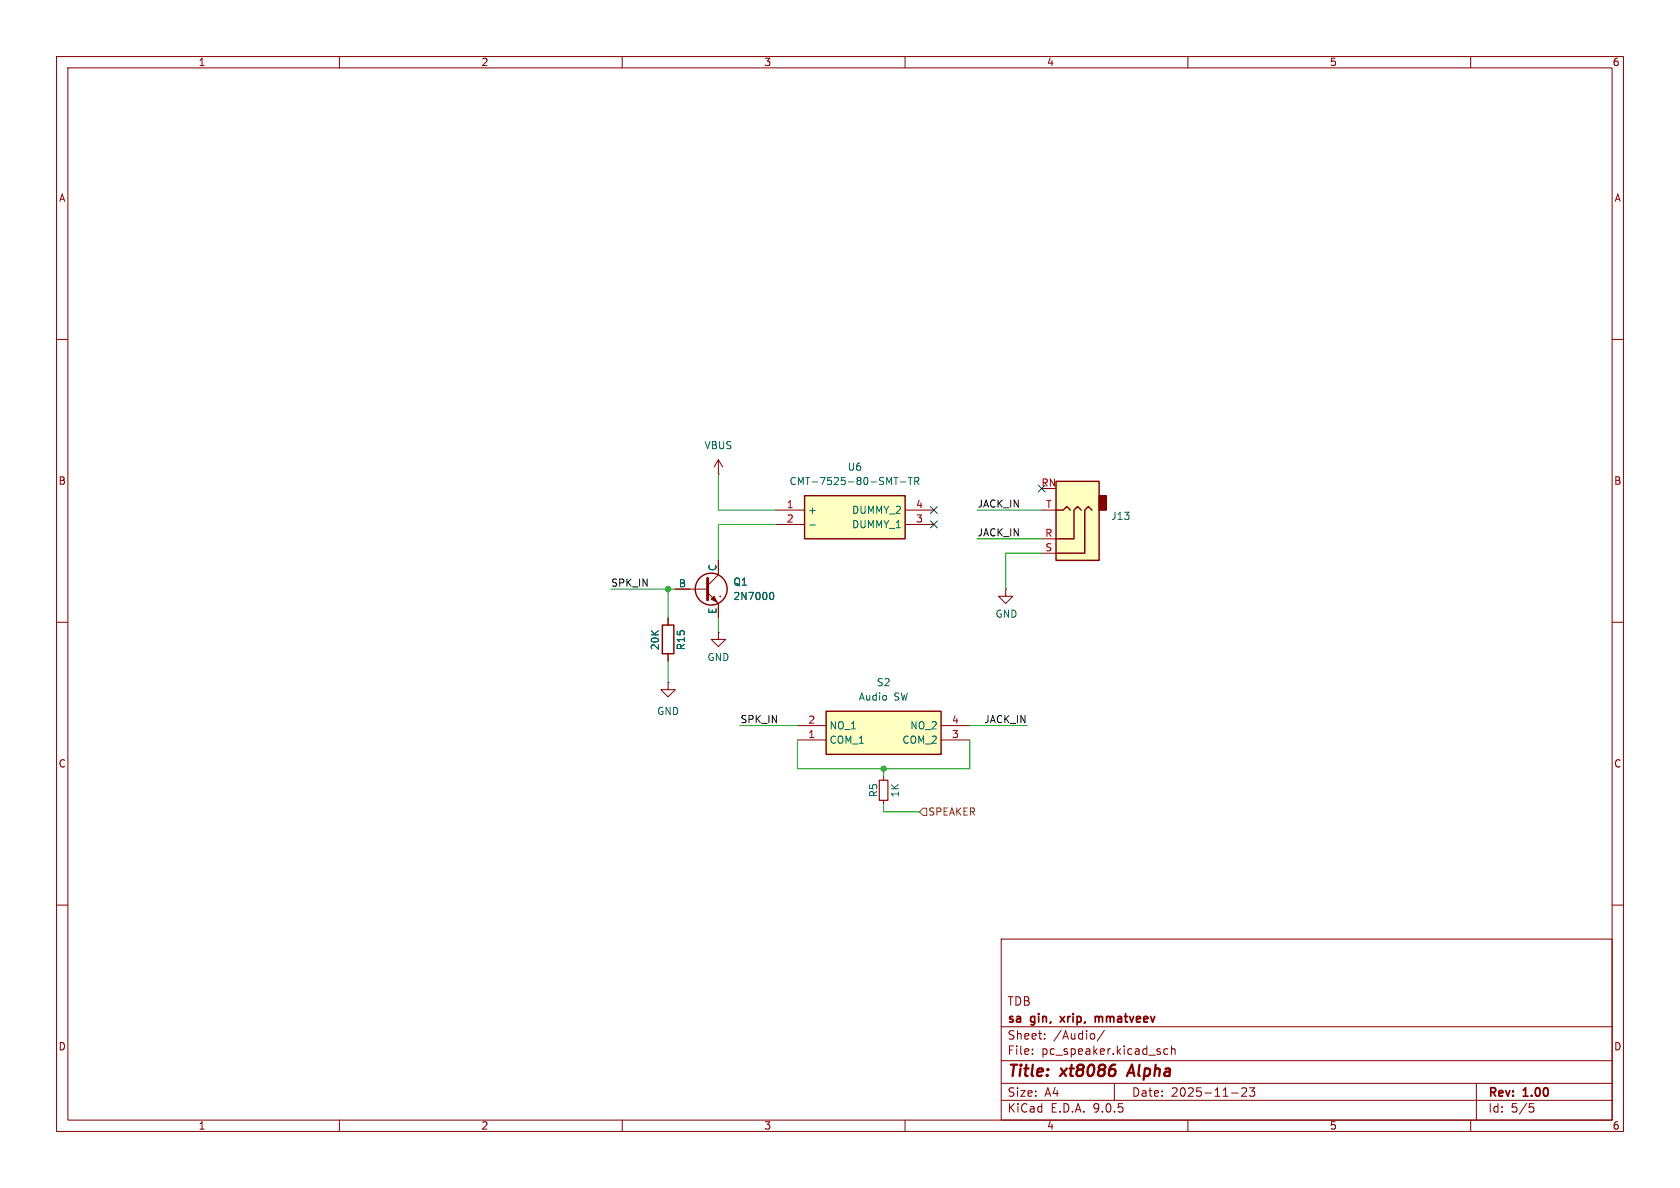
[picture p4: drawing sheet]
(kicad_sch
 (version 20250114)
 (generator "eeschema")
 (generator_version "9.0")
 (paper "A4")
 (title_block
  (title "${NAME} ${MODEL}")
  (date "${DATE}")
  (rev "${VERSION}")
  (company "sa gin, xrip, mmatveev")
  (comment 1 "TDB"))
 (lib_symbols
  (symbol "DS05-127-2-02BK-SMT-TR:DS05-127-2-02BK-SMT-TR" (exclude_from_sim no) (in_bom yes) (on_board yes)
   (property "Reference" "S" (at 26.67 7.62 0) (effects (font (size 1.27 1.27)) (justify left top)))
   (property "Value" "DS05-127-2-02BK-SMT-TR" (at 26.67 5.08 0) (effects (font (size 1.27 1.27)) (justify left top)))
   (property "Footprint" "DS05127202BKSMTTR" (at 26.67 -94.92 0) (effects (font (size 1.27 1.27)) (justify left top) (hide yes)))
   (property "Datasheet" "https://www.sameskydevices.com/product/resource/ds05-127-smt.pdf" (at 26.67 -194.92 0) (effects (font (size 1.27 1.27)) (justify left top) (hide yes)))
   (property "Description" "2 Position, Surface Mount, 1.27 mm Pitch, Flat Slide Actuator, Flat Bottom, SMT Pin, DIP Switch" (at 0 0 0) (effects (font (size 1.27 1.27)) (hide yes)))
   (property "Height" "2.6" (at 26.67 -394.92 0) (effects (font (size 1.27 1.27)) (justify left top) (hide yes)))
   (property "Mouser Part Number" "490-DS05127202BK-STR" (at 26.67 -494.92 0) (effects (font (size 1.27 1.27)) (justify left top) (hide yes)))
   (property "Mouser Price/Stock" "https://www.mouser.co.uk/ProductDetail/Same-Sky/DS05-127-2-02BK-SMT-TR?qs=wnTfsH77Xs6TIyf6yhikhg%3D%3D" (at 26.67 -594.92 0) (effects (font (size 1.27 1.27)) (justify left top) (hide yes)))
   (property "Manufacturer_Name" "Same Sky" (at 26.67 -694.92 0) (effects (font (size 1.27 1.27)) (justify left top) (hide yes)))
   (property "Manufacturer_Part_Number" "DS05-127-2-02BK-SMT-TR" (at 26.67 -794.92 0) (effects (font (size 1.27 1.27)) (justify left top) (hide yes)))
   (symbol "DS05-127-2-02BK-SMT-TR_1_1"
    (rectangle (start 5.08 2.54) (end 25.4 -5.08) (stroke (width 0.254) (type default)) (fill (type background)))
    (pin passive line (at 0 0 0) (length 5.08) (name "NO_1" (effects (font (size 1.27 1.27)))) (number "2" (effects (font (size 1.27 1.27)))))
    (pin passive line (at 0 -2.54 0) (length 5.08) (name "COM_1" (effects (font (size 1.27 1.27)))) (number "1" (effects (font (size 1.27 1.27)))))
    (pin passive line (at 30.48 0 180) (length 5.08) (name "NO_2" (effects (font (size 1.27 1.27)))) (number "4" (effects (font (size 1.27 1.27)))))
    (pin passive line (at 30.48 -2.54 180) (length 5.08) (name "COM_2" (effects (font (size 1.27 1.27)))) (number "3" (effects (font (size 1.27 1.27))))))
   (embedded_fonts no))
  (symbol "Device:R"
   (pin_numbers (hide yes))
   (pin_names
    (offset 0)) (exclude_from_sim no) (in_bom yes) (on_board yes)
   (property "Reference" "R" (at 2.032 0 90) (effects (font (size 1.27 1.27))))
   (property "Value" "R" (at 0 0 90) (effects (font (size 1.27 1.27))))
   (property "Footprint" "" (at -1.778 0 90) (effects (font (size 1.27 1.27)) (hide yes)))
   (property "Datasheet" "~" (at 0 0 0) (effects (font (size 1.27 1.27)) (hide yes)))
   (property "Description" "Resistor" (at 0 0 0) (effects (font (size 1.27 1.27)) (hide yes)))
   (symbol "R_0_1"
    (rectangle (start -1.016 -2.54) (end 1.016 2.54) (stroke (width 0.254) (type default)) (fill (type none))))
   (symbol "R_1_1"
    (pin passive line (at 0 3.81 270) (length 1.27) (name "~" (effects (font (size 1.27 1.27)))) (number "1" (effects (font (size 1.27 1.27)))))
    (pin passive line (at 0 -3.81 90) (length 1.27) (name "~" (effects (font (size 1.27 1.27)))) (number "2" (effects (font (size 1.27 1.27))))))
   (embedded_fonts no))
  (symbol "Device:R_Small"
   (pin_numbers (hide yes))
   (pin_names
    (offset 0.254) (hide yes)) (exclude_from_sim no) (in_bom yes) (on_board yes)
   (property "Reference" "R" (at 0 0 90) (effects (font (size 1.016 1.016))))
   (property "Value" "R_Small" (at 1.778 0 90) (effects (font (size 1.27 1.27))))
   (property "Footprint" "" (at 0 0 0) (effects (font (size 1.27 1.27)) (hide yes)))
   (property "Datasheet" "~" (at 0 0 0) (effects (font (size 1.27 1.27)) (hide yes)))
   (property "Description" "Resistor, small symbol" (at 0 0 0) (effects (font (size 1.27 1.27)) (hide yes)))
   (symbol "R_Small_0_1"
    (rectangle (start -0.762 1.778) (end 0.762 -1.778) (stroke (width 0.2032) (type default)) (fill (type none))))
   (symbol "R_Small_1_1"
    (pin passive line (at 0 2.54 270) (length 0.762) (name "~" (effects (font (size 1.27 1.27)))) (number "1" (effects (font (size 1.27 1.27)))))
    (pin passive line (at 0 -2.54 90) (length 0.762) (name "~" (effects (font (size 1.27 1.27)))) (number "2" (effects (font (size 1.27 1.27))))))
   (embedded_fonts no))
  (symbol "FRANK:AudioJack_3.5mm" (exclude_from_sim no) (in_bom yes) (on_board yes)
   (property "Reference" "AJ2" (at -7.1119 -4.0097 0) (effects (font (size 1.27 1.27)) (justify right)))
   (property "Value" "Audio Out" (at 2.54 -11.43 0) (effects (font (size 1.27 1.27)) (justify right) (hide yes)))
   (property "Footprint" "LIBS:Jack_3.5mm" (at 0 0 0) (effects (font (size 1.27 1.27)) (hide yes)))
   (property "Datasheet" "~" (at 0 0 0) (effects (font (size 1.27 1.27)) (hide yes)))
   (property "Description" "" (at 0 0 0) (effects (font (size 1.27 1.27)) (hide yes)))
   (symbol "AudioJack_3.5mm_0_1"
    (rectangle (start -5.08 -5.08) (end -6.35 -7.62) (stroke (width 0.254) (type default)) (fill (type outline)))
    (polyline (pts (xy -1.905 -5.08) (xy -1.27 -5.715) (xy -0.635 -5.08) (xy -0.635 0) (xy 2.54 0)) (stroke (width 0.254) (type default)) (fill (type none)))
    (polyline (pts (xy 0 -5.08) (xy 0.635 -5.715) (xy 1.27 -5.08) (xy 2.54 -5.08)) (stroke (width 0.254) (type default)) (fill (type none)))
    (rectangle (start 2.54 3.81) (end -5.08 -10.16) (stroke (width 0.254) (type default)) (fill (type background)))
    (polyline (pts (xy 2.54 2.54) (xy -2.54 2.54) (xy -2.54 -5.08) (xy -3.175 -5.715) (xy -3.81 -5.08)) (stroke (width 0.254) (type default)) (fill (type none))))
   (symbol "AudioJack_3.5mm_1_1"
    (pin passive line (at 5.08 2.54 180) (length 2.54) (name "~" (effects (font (size 1.27 1.27)))) (number "S" (effects (font (size 1.27 1.27)))))
    (pin passive line (at 5.08 0 180) (length 2.54) (name "~" (effects (font (size 1.27 1.27)))) (number "R" (effects (font (size 1.27 1.27)))))
    (pin passive line (at 5.08 -5.08 180) (length 2.54) (name "~" (effects (font (size 1.27 1.27)))) (number "T" (effects (font (size 1.27 1.27)))))
    (pin passive line (at 5.08 -8.89 180) (length 2.54) (name "~" (effects (font (size 1.27 1.27)))) (number "RN" (effects (font (size 1.27 1.27))))))
   (embedded_fonts no))
  (symbol "Protea:CMT-7525-80-SMT-TR" (exclude_from_sim no) (in_bom yes) (on_board yes)
   (property "Reference" "LS" (at 24.13 7.62 0) (effects (font (size 1.27 1.27)) (justify left top)))
   (property "Value" "CMT-7525-80-SMT-TR" (at 24.13 5.08 0) (effects (font (size 1.27 1.27)) (justify left top)))
   (property "Footprint" "CMT752580SMTTR" (at 24.13 -94.92 0) (effects (font (size 1.27 1.27)) (justify left top) (hide yes)))
   (property "Datasheet" "https://www.sameskydevices.com/product/resource/cmt-7525-80-smt-tr.pdf" (at 24.13 -194.92 0) (effects (font (size 1.27 1.27)) (justify left top) (hide yes)))
   (property "Description" "7.5 mm, 3.6 Vo-p, 80 dB, Surface Mount (SMT), Magnetic Audio Transducer Buzzer" (at 0 0 0) (effects (font (size 1.27 1.27)) (hide yes)))
   (property "Height" "2.7" (at 24.13 -394.92 0) (effects (font (size 1.27 1.27)) (justify left top) (hide yes)))
   (property "Mouser Part Number" "490-CMT-7525-80SMTTR" (at 24.13 -494.92 0) (effects (font (size 1.27 1.27)) (justify left top) (hide yes)))
   (property "Mouser Price/Stock" "https://www.mouser.co.uk/ProductDetail/Same-Sky/CMT-7525-80-SMT-TR?qs=P1JMDcb91o5izP7Xira9ww%3D%3D" (at 24.13 -594.92 0) (effects (font (size 1.27 1.27)) (justify left top) (hide yes)))
   (property "Manufacturer_Name" "Same Sky" (at 24.13 -694.92 0) (effects (font (size 1.27 1.27)) (justify left top) (hide yes)))
   (property "Manufacturer_Part_Number" "CMT-7525-80-SMT-TR" (at 24.13 -794.92 0) (effects (font (size 1.27 1.27)) (justify left top) (hide yes)))
   (symbol "CMT-7525-80-SMT-TR_1_1"
    (rectangle (start 5.08 2.54) (end 22.86 -5.08) (stroke (width 0.254) (type default)) (fill (type background)))
    (pin passive line (at 0 0 0) (length 5.08) (name "+" (effects (font (size 1.27 1.27)))) (number "1" (effects (font (size 1.27 1.27)))))
    (pin passive line (at 0 -2.54 0) (length 5.08) (name "-" (effects (font (size 1.27 1.27)))) (number "2" (effects (font (size 1.27 1.27)))))
    (pin passive line (at 27.94 0 180) (length 5.08) (name "DUMMY_2" (effects (font (size 1.27 1.27)))) (number "4" (effects (font (size 1.27 1.27)))))
    (pin passive line (at 27.94 -2.54 180) (length 5.08) (name "DUMMY_1" (effects (font (size 1.27 1.27)))) (number "3" (effects (font (size 1.27 1.27))))))
   (embedded_fonts no))
  (symbol "Simulation_SPICE:NPN"
   (pin_numbers (hide yes))
   (pin_names
    (offset 0)) (exclude_from_sim no) (in_bom yes) (on_board yes)
   (property "Reference" "Q" (at -2.54 7.62 0) (effects (font (size 1.27 1.27))))
   (property "Value" "NPN" (at -2.54 5.08 0) (effects (font (size 1.27 1.27))))
   (property "Footprint" "" (at 63.5 0 0) (effects (font (size 1.27 1.27)) (hide yes)))
   (property "Datasheet" "https://ngspice.sourceforge.io/docs/ngspice-html-manual/manual.xhtml#cha_BJTs" (at 63.5 0 0) (effects (font (size 1.27 1.27)) (hide yes)))
   (property "Description" "Bipolar transistor symbol for simulation only, substrate tied to the emitter" (at 0 0 0) (effects (font (size 1.27 1.27)) (hide yes)))
   (property "Sim.Device" "NPN" (at 0 0 0) (effects (font (size 1.27 1.27)) (hide yes)))
   (property "Sim.Type" "GUMMELPOON" (at 0 0 0) (effects (font (size 1.27 1.27)) (hide yes)))
   (property "Sim.Pins" "1=C 2=B 3=E" (at 0 0 0) (effects (font (size 1.27 1.27)) (hide yes)))
   (symbol "NPN_0_1"
    (polyline (pts (xy -2.54 0) (xy 0.635 0)) (stroke (width 0.1524) (type default)) (fill (type none)))
    (polyline (pts (xy 0.635 1.905) (xy 0.635 -1.905) (xy 0.635 -1.905)) (stroke (width 0.508) (type default)) (fill (type none)))
    (polyline (pts (xy 0.635 0.635) (xy 2.54 2.54)) (stroke (width 0) (type default)) (fill (type none)))
    (polyline (pts (xy 0.635 -0.635) (xy 2.54 -2.54) (xy 2.54 -2.54)) (stroke (width 0) (type default)) (fill (type none)))
    (circle (center 1.27 0) (radius 2.8194) (stroke (width 0.254) (type default)) (fill (type none)))
    (polyline (pts (xy 1.27 -1.778) (xy 1.778 -1.27) (xy 2.286 -2.286) (xy 1.27 -1.778) (xy 1.27 -1.778)) (stroke (width 0) (type default)) (fill (type outline)))
    (polyline (pts (xy 2.794 -1.27) (xy 2.794 -1.27)) (stroke (width 0.1524) (type default)) (fill (type none)))
    (polyline (pts (xy 2.794 -1.27) (xy 2.794 -1.27)) (stroke (width 0.1524) (type default)) (fill (type none))))
   (symbol "NPN_1_1"
    (pin input line (at -5.08 0 0) (length 2.54) (name "B" (effects (font (size 1.27 1.27)))) (number "2" (effects (font (size 1.27 1.27)))))
    (pin open_collector line (at 2.54 5.08 270) (length 2.54) (name "C" (effects (font (size 1.27 1.27)))) (number "1" (effects (font (size 1.27 1.27)))))
    (pin open_emitter line (at 2.54 -5.08 90) (length 2.54) (name "E" (effects (font (size 1.27 1.27)))) (number "3" (effects (font (size 1.27 1.27))))))
   (embedded_fonts no))
  (symbol "power:GND"
   (power)
   (pin_numbers (hide yes))
   (pin_names
    (offset 0) (hide yes)) (exclude_from_sim no) (in_bom yes) (on_board yes)
   (property "Reference" "#PWR" (at 0 -6.35 0) (effects (font (size 1.27 1.27)) (hide yes)))
   (property "Value" "GND" (at 0 -3.81 0) (effects (font (size 1.27 1.27))))
   (property "Footprint" "" (at 0 0 0) (effects (font (size 1.27 1.27)) (hide yes)))
   (property "Datasheet" "" (at 0 0 0) (effects (font (size 1.27 1.27)) (hide yes)))
   (property "Description" "Power symbol creates a global label with name \"GND\" , ground" (at 0 0 0) (effects (font (size 1.27 1.27)) (hide yes)))
   (symbol "GND_0_1"
    (polyline (pts (xy 0 0) (xy 0 -1.27) (xy 1.27 -1.27) (xy 0 -2.54) (xy -1.27 -1.27) (xy 0 -1.27)) (stroke (width 0) (type default)) (fill (type none))))
   (symbol "GND_1_1"
    (pin power_in line (at 0 0 270) (length 0) (name "~" (effects (font (size 1.27 1.27)))) (number "1" (effects (font (size 1.27 1.27))))))
   (embedded_fonts no))
  (symbol "power:VBUS"
   (power)
   (pin_numbers (hide yes))
   (pin_names
    (offset 0) (hide yes)) (exclude_from_sim no) (in_bom yes) (on_board yes)
   (property "Reference" "#PWR" (at 0 -3.81 0) (effects (font (size 1.27 1.27)) (hide yes)))
   (property "Value" "VBUS" (at 0 3.556 0) (effects (font (size 1.27 1.27))))
   (property "Footprint" "" (at 0 0 0) (effects (font (size 1.27 1.27)) (hide yes)))
   (property "Datasheet" "" (at 0 0 0) (effects (font (size 1.27 1.27)) (hide yes)))
   (property "Description" "Power symbol creates a global label with name \"VBUS\"" (at 0 0 0) (effects (font (size 1.27 1.27)) (hide yes)))
   (symbol "VBUS_0_1"
    (polyline (pts (xy -0.762 1.27) (xy 0 2.54)) (stroke (width 0) (type default)) (fill (type none)))
    (polyline (pts (xy 0 2.54) (xy 0.762 1.27)) (stroke (width 0) (type default)) (fill (type none)))
    (polyline (pts (xy 0 0) (xy 0 2.54)) (stroke (width 0) (type default)) (fill (type none))))
   (symbol "VBUS_1_1"
    (pin power_in line (at 0 0 90) (length 0) (name "~" (effects (font (size 1.27 1.27)))) (number "1" (effects (font (size 1.27 1.27))))))
   (embedded_fonts no)))
 (junction
  (at 118.11 104.14)
  (diameter 0)
  (color 0 0 0 0))
 (junction
  (at 156.21 135.89)
  (diameter 0)
  (color 0 0 0 0))
 (no_connect
  (at 165.1 92.71))
 (no_connect
  (at 184.15 86.36))
 (no_connect
  (at 165.1 90.17))
 (wire
  (pts (xy 118.11 104.14) (xy 119.38 104.14))
  (stroke (width 0) (type default)))
 (wire
  (pts (xy 107.95 104.14) (xy 118.11 104.14))
  (stroke (width 0) (type default)))
 (wire
  (pts (xy 171.45 135.89) (xy 171.45 130.81))
  (stroke (width 0) (type default)))
 (wire
  (pts (xy 156.21 135.89) (xy 171.45 135.89))
  (stroke (width 0) (type default)))
 (wire
  (pts (xy 177.8 97.79) (xy 177.8 104.14))
  (stroke (width 0) (type default)))
 (wire
  (pts (xy 137.16 90.17) (xy 127 90.17))
  (stroke (width 0) (type default)))
 (wire
  (pts (xy 156.21 143.51) (xy 156.21 142.24))
  (stroke (width 0) (type default)))
 (wire
  (pts (xy 127 92.71) (xy 137.16 92.71))
  (stroke (width 0) (type default)))
 (wire
  (pts (xy 156.21 137.16) (xy 156.21 135.89))
  (stroke (width 0) (type default)))
 (wire
  (pts (xy 127 83.82) (xy 127 90.17))
  (stroke (width 0) (type default)))
 (wire
  (pts (xy 172.72 90.17) (xy 184.15 90.17))
  (stroke (width 0) (type default)))
 (wire
  (pts (xy 127 92.71) (xy 127 99.06))
  (stroke (width 0) (type default)))
 (wire
  (pts (xy 156.21 135.89) (xy 140.97 135.89))
  (stroke (width 0) (type default)))
 (wire
  (pts (xy 181.61 128.27) (xy 171.45 128.27))
  (stroke (width 0) (type default)))
 (wire
  (pts (xy 140.97 135.89) (xy 140.97 130.81))
  (stroke (width 0) (type default)))
 (wire
  (pts (xy 162.56 143.51) (xy 156.21 143.51))
  (stroke (width 0) (type default)))
 (wire
  (pts (xy 172.72 95.25) (xy 184.15 95.25))
  (stroke (width 0) (type default)))
 (wire
  (pts (xy 118.11 104.14) (xy 118.11 109.22))
  (stroke (width 0) (type default)))
 (wire
  (pts (xy 118.11 120.65) (xy 118.11 116.84))
  (stroke (width 0) (type default)))
 (wire
  (pts (xy 127 109.22) (xy 127 111.76))
  (stroke (width 0) (type default)))
 (wire
  (pts (xy 184.15 97.79) (xy 177.8 97.79))
  (stroke (width 0) (type default)))
 (wire
  (pts (xy 130.81 128.27) (xy 140.97 128.27))
  (stroke (width 0) (type default)))
 (label "JACK_IN"
  (at 172.72 95.25 0)
  (effects (font (size 1.27 1.27)) (justify left bottom)))
 (label "JACK_IN"
  (at 172.72 90.17 0)
  (effects (font (size 1.27 1.27)) (justify left bottom)))
 (label "SPK_IN"
  (at 107.95 104.14 0)
  (effects (font (size 1.27 1.27)) (justify left bottom)))
 (label "JACK_IN"
  (at 181.61 128.27 180)
  (effects (font (size 1.27 1.27)) (justify right bottom)))
 (label "SPK_IN"
  (at 130.81 128.27 0)
  (effects (font (size 1.27 1.27)) (justify left bottom)))
 (hierarchical_label "SPEAKER"
  (shape input)
  (at 162.56 143.51 0)
  (effects (font (size 1.27 1.27)) (justify left)))
 (symbol
  (lib_id "Device:R")
  (at 118.11 113.03 0)
  (unit 1)
  (exclude_from_sim no)
  (in_bom yes)
  (on_board yes)
  (dnp no)
  (property "Reference" "R15" (at 120.396 115.062 90) (effects (font (size 1.27 1.27)) (justify left)))
  (property "Value" "20K" (at 115.824 115.062 90) (effects (font (size 1.27 1.27)) (justify left)))
  (property "Footprint" "FRANK:R_0805_2012Metric" (at 116.332 113.03 90) (effects (font (size 1.27 1.27)) (hide yes)))
  (property "Datasheet" "~" (at 118.11 113.03 0) (effects (font (size 1.27 1.27)) (hide yes)))
  (property "Description" "Resistor" (at 118.11 113.03 0) (effects (font (size 1.27 1.27)) (hide yes)))
  (property "AliExpress" "https://www.aliexpress.com/item/1005005945735199.html" (at 118.11 113.03 0) (effects (font (size 1.27 1.27)) (hide yes)))
  (property "Sim.Device" "" (at 118.11 113.03 0) (effects (font (size 1.27 1.27))))
  (property "LCSC" "" (at 118.11 113.03 0) (effects (font (size 1.27 1.27)) (hide yes)))
  (property "Availability" "" (at 118.11 113.03 0) (effects (font (size 1.27 1.27))))
  (property "Check_prices" "" (at 118.11 113.03 0) (effects (font (size 1.27 1.27))))
  (property "Description_1" "" (at 118.11 113.03 0) (effects (font (size 1.27 1.27))))
  (property "MF" "" (at 118.11 113.03 0) (effects (font (size 1.27 1.27))))
  (property "MP" "" (at 118.11 113.03 0) (effects (font (size 1.27 1.27))))
  (property "Package" "" (at 118.11 113.03 0) (effects (font (size 1.27 1.27))))
  (property "Price" "" (at 118.11 113.03 0) (effects (font (size 1.27 1.27))))
  (property "SnapEDA_Link" "" (at 118.11 113.03 0) (effects (font (size 1.27 1.27))))
  (property "Attrition Qty" "" (at 118.11 113.03 0) (effects (font (size 1.27 1.27)) (hide yes)))
  (property "Category" "" (at 118.11 113.03 0) (effects (font (size 1.27 1.27)) (hide yes)))
  (property "Class" "" (at 118.11 113.03 0) (effects (font (size 1.27 1.27)) (hide yes)))
  (property "Crystal Type" "" (at 118.11 113.03 0) (effects (font (size 1.27 1.27)) (hide yes)))
  (property "Frequency" "" (at 118.11 113.03 0) (effects (font (size 1.27 1.27)) (hide yes)))
  (property "Frequency Stability" "" (at 118.11 113.03 0) (effects (font (size 1.27 1.27)) (hide yes)))
  (property "Frequency Tolerance" "" (at 118.11 113.03 0) (effects (font (size 1.27 1.27)) (hide yes)))
  (property "Load Capacitance" "" (at 118.11 113.03 0) (effects (font (size 1.27 1.27)) (hide yes)))
  (property "Manufacturer" "" (at 118.11 113.03 0) (effects (font (size 1.27 1.27)) (hide yes)))
  (property "Minimum Qty" "" (at 118.11 113.03 0) (effects (font (size 1.27 1.27)) (hide yes)))
  (property "Normal Temperature Frequency Tolerance" "" (at 118.11 113.03 0) (effects (font (size 1.27 1.27)) (hide yes)))
  (property "Operating Temperature" "" (at 118.11 113.03 0) (effects (font (size 1.27 1.27)) (hide yes)))
  (property "Part" "" (at 118.11 113.03 0) (effects (font (size 1.27 1.27)) (hide yes)))
  (property "Process" "" (at 118.11 113.03 0) (effects (font (size 1.27 1.27)) (hide yes)))
  (property "Stock" "" (at 118.11 113.03 0) (effects (font (size 1.27 1.27)) (hide yes)))
  (property "Type" "" (at 118.11 113.03 0) (effects (font (size 1.27 1.27)) (hide yes)))
  (pin "1")
  (pin "2"))
 (symbol
  (lib_id "power:GND")
  (at 118.11 120.65 0)
  (unit 1)
  (exclude_from_sim no)
  (in_bom yes)
  (on_board yes)
  (dnp no)
  (fields_autoplaced yes)
  (property "Reference" "#PWR050" (at 118.11 127 0) (effects (font (size 1.27 1.27)) (hide yes)))
  (property "Value" "GND" (at 118.11 125.73 0) (effects (font (size 1.27 1.27))))
  (property "Footprint" "" (at 118.11 120.65 0) (effects (font (size 1.27 1.27)) (hide yes)))
  (property "Datasheet" "" (at 118.11 120.65 0) (effects (font (size 1.27 1.27)) (hide yes)))
  (property "Description" "Power symbol creates a global label with name \"GND\" , ground" (at 118.11 120.65 0) (effects (font (size 1.27 1.27)) (hide yes)))
  (pin "1"))
 (symbol
  (lib_id "Simulation_SPICE:NPN")
  (at 124.46 104.14 0)
  (unit 1)
  (exclude_from_sim no)
  (in_bom yes)
  (on_board yes)
  (dnp no)
  (fields_autoplaced yes)
  (property "Reference" "Q1" (at 129.54 102.8699 0) (effects (font (size 1.27 1.27)) (justify left)))
  (property "Value" "2N7000" (at 129.54 105.4099 0) (effects (font (size 1.27 1.27)) (justify left)))
  (property "Footprint" "FRANK:SOT-23" (at 187.96 104.14 0) (effects (font (size 1.27 1.27)) (hide yes)))
  (property "Datasheet" "https://ngspice.sourceforge.io/docs/ngspice-html-manual/manual.xhtml#cha_BJTs" (at 187.96 104.14 0) (effects (font (size 1.27 1.27)) (hide yes)))
  (property "Description" "Bipolar transistor symbol for simulation only, substrate tied to the emitter" (at 124.46 104.14 0) (effects (font (size 1.27 1.27)) (hide yes)))
  (property "Sim.Device" "NPN" (at 124.46 104.14 0) (effects (font (size 1.27 1.27)) (hide yes)))
  (property "Sim.Type" "GUMMELPOON" (at 124.46 104.14 0) (effects (font (size 1.27 1.27)) (hide yes)))
  (property "Sim.Pins" "1=C 2=B 3=E" (at 124.46 104.14 0) (effects (font (size 1.27 1.27)) (hide yes)))
  (pin "3")
  (pin "2")
  (pin "1"))
 (symbol
  (lib_id "power:GND")
  (at 177.8 104.14 0)
  (unit 1)
  (exclude_from_sim no)
  (in_bom yes)
  (on_board yes)
  (dnp no)
  (property "Reference" "#PWR099" (at 177.8 110.49 0) (effects (font (size 1.27 1.27)) (hide yes)))
  (property "Value" "GND" (at 177.927 108.5342 0) (effects (font (size 1.27 1.27))))
  (property "Footprint" "" (at 177.8 104.14 0) (effects (font (size 1.27 1.27)) (hide yes)))
  (property "Datasheet" "" (at 177.8 104.14 0) (effects (font (size 1.27 1.27)) (hide yes)))
  (property "Description" "Power symbol creates a global label with name \"GND\" , ground" (at 177.8 104.14 0) (effects (font (size 1.27 1.27)) (hide yes)))
  (pin "1"))
 (symbol
  (lib_id "FRANK:AudioJack_3.5mm")
  (at 189.23 95.25 180)
  (unit 1)
  (exclude_from_sim no)
  (in_bom yes)
  (on_board yes)
  (dnp no)
  (property "Reference" "J13" (at 196.3419 91.2403 0) (effects (font (size 1.27 1.27)) (justify right)))
  (property "Value" "PJ-320D" (at 186.69 83.82 0) (effects (font (size 1.27 1.27)) (justify right) (hide yes)))
  (property "Footprint" "FRANK:Jack (3.5mm, PJ-320D)" (at 189.23 95.25 0) (effects (font (size 1.27 1.27)) (hide yes)))
  (property "Datasheet" "~" (at 189.23 95.25 0) (effects (font (size 1.27 1.27)) (hide yes)))
  (property "Description" "" (at 189.23 95.25 0) (effects (font (size 1.27 1.27)) (hide yes)))
  (property "AliExpress" "https://www.aliexpress.com/item/4001158231104.html" (at 189.23 95.25 0) (effects (font (size 1.27 1.27)) (hide yes)))
  (property "Availability" "" (at 189.23 95.25 0) (effects (font (size 1.27 1.27))))
  (property "Check_prices" "" (at 189.23 95.25 0) (effects (font (size 1.27 1.27))))
  (property "Description_1" "" (at 189.23 95.25 0) (effects (font (size 1.27 1.27))))
  (property "MF" "" (at 189.23 95.25 0) (effects (font (size 1.27 1.27))))
  (property "MP" "" (at 189.23 95.25 0) (effects (font (size 1.27 1.27))))
  (property "Package" "" (at 189.23 95.25 0) (effects (font (size 1.27 1.27))))
  (property "Price" "" (at 189.23 95.25 0) (effects (font (size 1.27 1.27))))
  (property "SnapEDA_Link" "" (at 189.23 95.25 0) (effects (font (size 1.27 1.27))))
  (pin "R")
  (pin "S")
  (pin "T")
  (pin "RN"))
 (symbol
  (lib_id "Device:R_Small")
  (at 156.21 139.7 180)
  (unit 1)
  (exclude_from_sim no)
  (in_bom yes)
  (on_board yes)
  (dnp no)
  (property "Reference" "R5" (at 154.432 139.7 90) (effects (font (size 1.27 1.27))))
  (property "Value" "1K" (at 158.242 139.7 90) (effects (font (size 1.27 1.27))))
  (property "Footprint" "FRANK:R_0805_2012Metric" (at 156.21 139.7 0) (effects (font (size 1.27 1.27)) (hide yes)))
  (property "Datasheet" "~" (at 156.21 139.7 0) (effects (font (size 1.27 1.27)) (hide yes)))
  (property "Description" "Resistor, small symbol" (at 156.21 139.7 0) (effects (font (size 1.27 1.27)) (hide yes)))
  (pin "2")
  (pin "1"))
 (symbol
  (lib_id "DS05-127-2-02BK-SMT-TR:DS05-127-2-02BK-SMT-TR")
  (at 140.97 128.27 0)
  (unit 1)
  (exclude_from_sim no)
  (in_bom yes)
  (on_board yes)
  (dnp no)
  (fields_autoplaced yes)
  (property "Reference" "S2" (at 156.21 120.65 0) (effects (font (size 1.27 1.27))))
  (property "Value" "Audio SW" (at 156.21 123.19 0) (effects (font (size 1.27 1.27))))
  (property "Footprint" "FRANK:DS05127202BKSMTTR" (at 167.64 223.19 0) (effects (font (size 1.27 1.27)) (justify left top) (hide yes)))
  (property "Datasheet" "https://www.sameskydevices.com/product/resource/ds05-127-smt.pdf" (at 167.64 323.19 0) (effects (font (size 1.27 1.27)) (justify left top) (hide yes)))
  (property "Description" "2 Position, Surface Mount, 1.27 mm Pitch, Flat Slide Actuator, Flat Bottom, SMT Pin, DIP Switch" (at 140.97 128.27 0) (effects (font (size 1.27 1.27)) (hide yes)))
  (property "Height" "2.6" (at 167.64 523.19 0) (effects (font (size 1.27 1.27)) (justify left top) (hide yes)))
  (property "Mouser Part Number" "490-DS05127202BK-STR" (at 167.64 623.19 0) (effects (font (size 1.27 1.27)) (justify left top) (hide yes)))
  (property "Mouser Price/Stock" "https://www.mouser.co.uk/ProductDetail/Same-Sky/DS05-127-2-02BK-SMT-TR?qs=wnTfsH77Xs6TIyf6yhikhg%3D%3D" (at 167.64 723.19 0) (effects (font (size 1.27 1.27)) (justify left top) (hide yes)))
  (property "Manufacturer_Name" "Same Sky" (at 167.64 823.19 0) (effects (font (size 1.27 1.27)) (justify left top) (hide yes)))
  (property "Manufacturer_Part_Number" "DS05-127-2-02BK-SMT-TR" (at 167.64 923.19 0) (effects (font (size 1.27 1.27)) (justify left top) (hide yes)))
  (pin "2")
  (pin "1")
  (pin "4")
  (pin "3"))
 (symbol
  (lib_id "power:GND")
  (at 127 111.76 0)
  (unit 1)
  (exclude_from_sim no)
  (in_bom yes)
  (on_board yes)
  (dnp no)
  (fields_autoplaced yes)
  (property "Reference" "#PWR046" (at 127 118.11 0) (effects (font (size 1.27 1.27)) (hide yes)))
  (property "Value" "GND" (at 127 116.2034 0) (effects (font (size 1.27 1.27))))
  (property "Footprint" "" (at 127 111.76 0) (effects (font (size 1.27 1.27)) (hide yes)))
  (property "Datasheet" "" (at 127 111.76 0) (effects (font (size 1.27 1.27)) (hide yes)))
  (property "Description" "" (at 127 111.76 0) (effects (font (size 1.27 1.27)) (hide yes)))
  (pin "1"))
 (symbol
  (lib_id "power:VBUS")
  (at 127 83.82 0)
  (unit 1)
  (exclude_from_sim no)
  (in_bom yes)
  (on_board yes)
  (dnp no)
  (fields_autoplaced yes)
  (property "Reference" "#PWR045" (at 127 87.63 0) (effects (font (size 1.27 1.27)) (hide yes)))
  (property "Value" "VBUS" (at 127 78.74 0) (effects (font (size 1.27 1.27))))
  (property "Footprint" "" (at 127 83.82 0) (effects (font (size 1.27 1.27)) (hide yes)))
  (property "Datasheet" "" (at 127 83.82 0) (effects (font (size 1.27 1.27)) (hide yes)))
  (property "Description" "Power symbol creates a global label with name \"VBUS\"" (at 127 83.82 0) (effects (font (size 1.27 1.27)) (hide yes)))
  (pin "1"))
 (symbol
  (lib_id "Protea:CMT-7525-80-SMT-TR")
  (at 137.16 90.17 0)
  (unit 1)
  (exclude_from_sim no)
  (in_bom yes)
  (on_board yes)
  (dnp no)
  (fields_autoplaced yes)
  (property "Reference" "U6" (at 151.13 82.55 0) (effects (font (size 1.27 1.27))))
  (property "Value" "CMT-7525-80-SMT-TR" (at 151.13 85.09 0) (effects (font (size 1.27 1.27))))
  (property "Footprint" "FRANK:CMT752580SMTTR" (at 161.29 185.09 0) (effects (font (size 1.27 1.27)) (justify left top) (hide yes)))
  (property "Datasheet" "https://www.sameskydevices.com/product/resource/cmt-7525-80-smt-tr.pdf" (at 161.29 285.09 0) (effects (font (size 1.27 1.27)) (justify left top) (hide yes)))
  (property "Description" "7.5 mm, 3.6 Vo-p, 80 dB, Surface Mount (SMT), Magnetic Audio Transducer Buzzer" (at 137.16 90.17 0) (effects (font (size 1.27 1.27)) (hide yes)))
  (property "Height" "2.7" (at 161.29 485.09 0) (effects (font (size 1.27 1.27)) (justify left top) (hide yes)))
  (property "Mouser Part Number" "490-CMT-7525-80SMTTR" (at 161.29 585.09 0) (effects (font (size 1.27 1.27)) (justify left top) (hide yes)))
  (property "Mouser Price/Stock" "https://www.mouser.co.uk/ProductDetail/Same-Sky/CMT-7525-80-SMT-TR?qs=P1JMDcb91o5izP7Xira9ww%3D%3D" (at 161.29 685.09 0) (effects (font (size 1.27 1.27)) (justify left top) (hide yes)))
  (property "Manufacturer_Name" "Same Sky" (at 161.29 785.09 0) (effects (font (size 1.27 1.27)) (justify left top) (hide yes)))
  (property "Manufacturer_Part_Number" "CMT-7525-80-SMT-TR" (at 161.29 885.09 0) (effects (font (size 1.27 1.27)) (justify left top) (hide yes)))
  (property "AliExpress" "https://www.aliexpress.com/item/1005004437506861.html" (at 137.16 90.17 0) (effects (font (size 1.27 1.27)) (hide yes)))
  (pin "1")
  (pin "2")
  (pin "3")
  (pin "4")))
